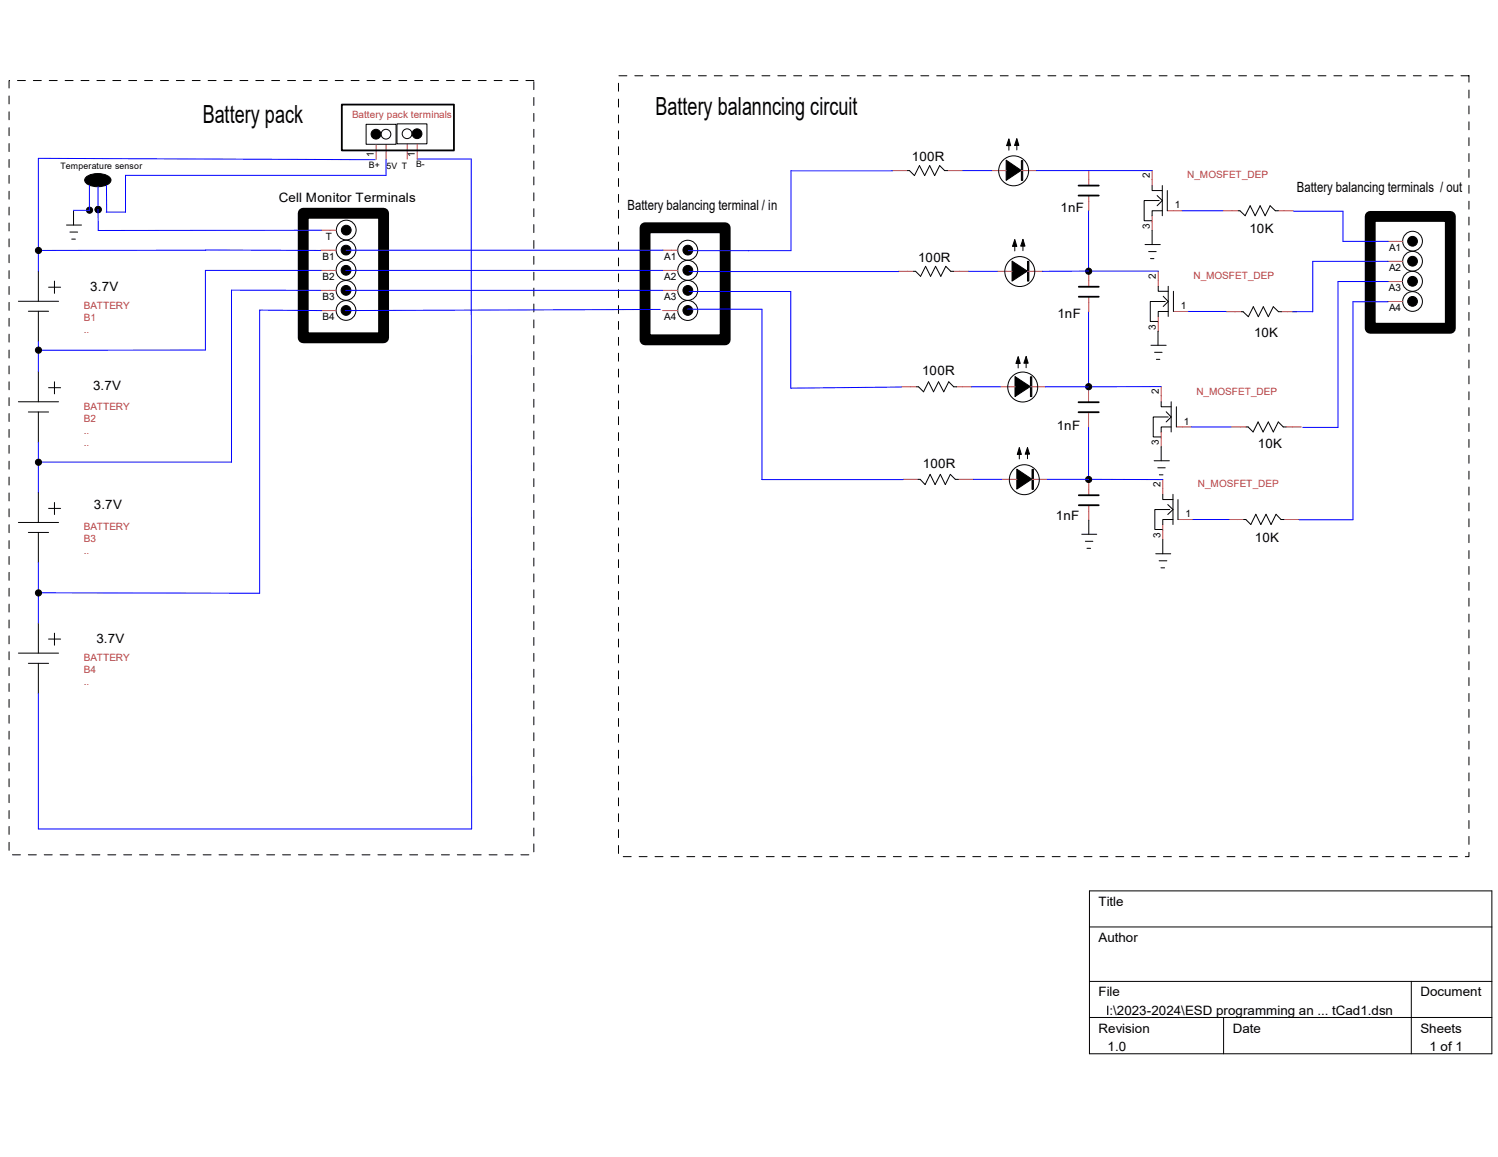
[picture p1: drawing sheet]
<svg xmlns="http://www.w3.org/2000/svg" width="279mm" height="216mm" viewBox="0 0 279 216" stroke-linecap="round" stroke-linejoin="round" font-family="sans-serif">
<g fill="none" stroke="#000" stroke-width=".19">
<path d="M13.7 39.4v2.6M68.3 23.2h5.6v3.7h-5.6zM74 23.1h5.6v3.7h-5.6zM169.2 31.8h.4l1 1 .9-1.9 1 1.9 .9-1.9 .9 1.9 1-1.9 .9 .9h.5M188.2 26.8v1.2M189.7 26.8v1.2M214.9 34.6v1h1.9M215.8 36.5l1 .9-1 1M216.2 37.4h-2.8v3.8h1.4M216.8 39.3h-1.9v1M216.8 34.6v5.7M217.7 35.6v3.7"/>
<path d="M230.9 39.3h.4l.9 1 1-1.9 .9 1.9 .9-1.9 1 1.9 .9-1.9 1 .9h.5M3.4 56.2h7.5M5.3 58.1h3.8M7.2 50.6v5.6M7.2 58.1v5.6M9.1 53.6h2.2M10.2 52.5v2.2M12.4 42h2.8M13 43.3h1.5M13.4 44.6h.7M170.4 50.6h.4l.9 1 .9-1.9 1 1.9 .9-1.9 1 1.9 .9-1.9 .9 .9h.6M189.3 45.6v1.2"/>
<path d="M190.8 45.6v1.2M213.6 45.6h2.8M214.2 46.9h1.4M214.6 48.3h.6M214.9 43v2.6M216 53.4v1h1.9M217 55.3l.9 1-.9 .9M217.3 56.3h-2.8v3.7h1.4M217.9 58.1h-1.9v1M217.9 53.4v5.7M218.9 54.4v3.7M231.5 58.2h.4l.9 .9 1-1.9 .9 1.9 .9-1.9 1 1.9 .9-1.9 1 1h.5"/>
<path d="M3.4 75h7.5M5.3 76.9h3.8M7.2 69.3v5.7M7.2 76.9v5.6M9.1 72.3h2.2M10.2 71.2v2.3M170.9 72.2h.4l1 .9 .9-1.9 .9 1.9 .9-1.9 1 1.9 1-1.9 .9 1h.5M189.9 67.5v1.2M191.4 67.4v1.2M214.7 64.4h2.8M215.3 65.7h1.4M215.7 67.1h.6"/>
<path d="M216 61.8v2.6M216.6 75v.9h1.8M217.5 76.8l.9 1-.9 .9M217.9 77.8h-2.8v3.7h1.4M218.4 79.7h-1.8v.9M218.4 75v5.6M219.4 75.9v3.8M232.4 79.7h.4l.9 .9 1-1.9 .9 1.9 1-1.9 .9 1.9 .9-1.9 1 1h.5M3.4 97.5h7.5M5.3 99.4h3.8M7.2 91.9v5.6M7.2 99.4v5.6"/>
<path d="M9.1 94.9h2.2M10.2 93.8v2.2M171.2 89.5h.4l1 .9 .9-1.9 .9 1.9 1-1.9 .9 1.9 .9-1.9 1 1h.5M190.1 84.5v1.1M191.6 84.5v1.1M201.8 99.7h2.8M203.1 97.1v2.6M215.3 86h2.8M215.9 87.3h1.4M216.2 88.6h.7M216.6 83.4v2.6M216.9 92.2v1h1.9"/>
<path d="M217.8 94.1l1 1-1 .9M218.2 95.1h-2.8v3.7h1.4M218.8 96.9h-1.9v1M218.8 92.2v5.7M219.7 93.2v3.7M232 96.9h.4l.9 1 .9-1.9 1 1.9 .9-1.9 1 1.9 .9-1.9 .9 .9h.6M7.2 116.2v5.7M9.1 119.3h2.2M10.2 118.2v2.2M202.4 101h1.4M202.7 102.3h.7M215.6 103.3h2.8"/>
<path d="M216.2 104.6h1.4M216.5 106h.7M216.9 100.7v2.6M3.4 121.9h7.5M5.3 123.8h3.8M7.2 123.8v5.6M203.2 166.2h75.1v30.4h-75.1zM203.2 173h75.1M203.2 183.1h75.1M203.2 189.9h75.1M228.2 189.9v6.7M263.2 183.1v13.5"/>
<circle cx="72" cy="25" r=".91"/>
<circle cx="75.9" cy="25" r=".91"/>
<circle cx="189.1" cy="31.9" r="2.79"/>
<circle cx="64.5" cy="50.4" r="1.84"/>
<circle cx="64.5" cy="54.2" r="1.84"/>
<circle cx="64.5" cy="46.7" r="1.84"/>
<circle cx="64.5" cy="57.9" r="1.84"/>
<circle cx="64.6" cy="42.9" r="1.84"/>
<circle cx="128.3" cy="54.2" r="1.86"/>
<circle cx="128.3" cy="50.4" r="1.86"/>
<circle cx="128.3" cy="57.9" r="1.86"/>
<circle cx="128.3" cy="46.7" r="1.86"/>
<circle cx="190.2" cy="50.7" r="2.79"/>
<circle cx="263.4" cy="52.5" r="1.86"/>
<circle cx="263.5" cy="48.7" r="1.84"/>
<circle cx="263.5" cy="56.3" r="1.84"/>
<circle cx="263.5" cy="45" r="1.84"/>
<circle cx="190.8" cy="72.2" r="2.79"/>
<circle cx="191" cy="89.5" r="2.79"/>
</g>
<g fill="none" stroke="#00f" stroke-width=".19">
<path d="M13.7 39.2h3M16.7 34.5v4.8M18.3 34.8v8.2h41.6M19.9 34.6v5M70 29.8l-62.8-.3v21.1M72 29.8v2.9h-48.6v6.9h-3.6M77.8 29.7h10.1l.1 125h-80.8v-25.3M166.5 31.9h-19v14.9h-19.1M179.6 31.8h5.3M193.3 31.8h21.6M203 39.4v11.2M220.5 39.3h7.6"/>
<path d="M241.3 39.4h9.2v5.6h8.4M7.2 46.7h52.6M59.8 54.2l-16.6-.1v32.1h-36M59.9 50.5h-21.6v14.8l-31.1 .1M60 58l-11.6-.1v52.8l-41.2-.1M64.5 50.5h59.1M64.5 54.2h59.1M64.6 46.7h59.1M123.1 57.7l-58.7 .3M128.2 57.7h13.9v31.8h26.3M128.5 50.7h39.1M128.5 54.4h19v18l20.6-.2"/>
<path d="M180.7 50.6h5.3M203 50.6h13.1M203 58.3v13.9M203 50.6h-8.6M221.7 58.1h7M258.9 48.8h-14v9.4h-3.8M258.9 52.5h-9.3v27.3h-6.6M258.9 56.3h-6.6v40.7h-10M7.2 63.7v5.6M181.2 72.2h5.4M195 72.2h8M203 79.8v9.7"/>
<path d="M216.6 72.1l-13.6 .1M222.2 79.7h7.4M7.2 82.5v9.4M181.6 89.5h5.3M195.3 89.5h7.7M203 89.5h13.9M222.5 96.9h6.7M7.2 105v11.2"/>
</g>
<g fill="none" stroke="#c04040" stroke-width=".19">
<path d="M70.1 27v2.8M72 27v2.8M75.9 26.9v2.8M77.8 26.9v2.8M166.5 31.8h2.7M176.7 31.8h2.9M184.9 31.8h2.8M190.5 31.8h2.8M203.1 31.8v2.8M203.1 36.5v2.8M214.9 31.8v2.8M217.7 39.3h2.8"/>
<path d="M228.1 39.3h2.8M238.4 39.3h2.8M59.9 46.7h2.8M59.9 50.5h2.8M59.9 54.2h2.8M59.9 58h2.8M59.9 43h2.8M123.6 46.7h2.8M123.6 50.5h2.8M123.6 54.2h2.8M123.6 58h2.8M167.6 50.6h2.8"/>
<path d="M177.9 50.6h2.8M186 50.6h2.8M191.6 50.6h2.8M203.1 50.7v2.8M203.1 55.4v2.8M214.9 40.3v2.8M216 50.6v2.8M216 59.1v2.8M218.9 58.1h2.8M228.7 58.2h2.8M239 58.2h2.8M258.8 45h2.8"/>
<path d="M258.8 48.8h2.8M258.8 52.5h2.8M258.8 56.3h2.8M168.1 72.2h2.8M178.4 72.2h2.9M186.6 72.2h2.8M192.2 72.2h2.8M203 72.2v2.9M203 76.9v2.8M216.6 72.2v2.8M219.4 79.7h2.8M229.6 79.7h2.8"/>
<path d="M239.9 79.7h2.8M168.4 89.5h2.8M178.7 89.5h2.9M186.9 89.5h2.8M192.5 89.5h2.8M203.1 89.6v2.8M203.1 94.3v2.8M216.6 80.6v2.8M216.9 89.5v2.7M216.9 97.9v2.8M219.7 96.9h2.8M229.2 96.9h2.8"/>
<path d="M239.5 96.9h2.8"/>
</g>
<g fill="#000" stroke="#000" stroke-width=".19">
<path d="M190.5 30h.3v3.7h-.3z" fill-rule="evenodd"/>
<circle cx="64.5" cy="50.4" r=".91"/>
<circle cx="64.5" cy="54.2" r=".91"/>
<circle cx="64.5" cy="57.9" r=".91"/>
<circle cx="64.5" cy="46.7" r=".91"/>
<circle cx="128.3" cy="50.4" r=".91"/>
<circle cx="128.3" cy="54.2" r=".91"/>
<circle cx="128.3" cy="57.9" r=".91"/>
<circle cx="128.3" cy="46.7" r=".91"/>
</g>
<path d="M56.6 39.8h14.9v23.2h-14.9zM120.3 42.5h15v20.9h-15zM255.6 40.4h14.9v20.9h-14.9z" fill="none" stroke="#000" stroke-width="2"/>
<path d="M1.7 15h97.9v144.5h-97.9zM115.4 14.1h158.6v145.8h-158.6z" fill="none" stroke="#000" stroke-width=".19" stroke-dasharray="1.5 1.5"/>
<path d="M63.8 19.5h20.9v8.6h-20.9zM201.2 34.6h3.7M201.2 36.5h3.7M201.2 53.5h3.7M201.2 55.4h3.7M201.2 75.1h3.7M201.2 76.9h3.7M201.2 92.4h3.7M201.2 94.3h3.7" fill="none" stroke="#000" stroke-width=".34"/>
<g fill="#000" stroke="#000" stroke-width=".19">
<path d="M16.1 33a3.7 3.7 0 0 1 4.5 .3 .89 .89 0 0 1-.6 1.2 3.7 3.7 0 0 1-4.1-.6l-.1-.3zM188.2 25.9l.3 1.3h-.8zM189.7 25.9l.3 1.2h-.8zM187.7 29.9l2.8 1.9-2.8 1.9zM189.3 44.7l.4 1.3h-.9zM190.8 44.7l.4 1.2h-.8zM188.8 48.7l2.8 1.9-2.8 1.9zM191.6 48.8h.3v3.7h-.3zM189.9 66.5l.4 1.3h-.8zM191.4 66.5l.4 1.3h-.8zM189.3 70.3l2.9 1.8-2.9 1.9zM192.2 70.3h.2v3.7h-.2z"/>
<path d="M190.1 83.5l.4 1.3h-.8zM191.6 83.5l.4 1.3h-.8zM189.7 87.5l2.7 1.9-2.7 1.9zM192.5 87.6h.2v3.7h-.2z"/>
<circle cx="16.7" cy="39.2" r=".57"/>
<circle cx="18.3" cy="39.1" r=".57"/>
<circle cx="70.1" cy="25" r=".91"/>
<circle cx="77.8" cy="25" r=".91"/>
<circle cx="7.2" cy="46.7" r=".57"/>
<circle cx="64.6" cy="42.9" r=".91"/>
<circle cx="203.1" cy="50.6" r=".57"/>
<circle cx="263.5" cy="56.2" r=".91"/>
<circle cx="263.5" cy="45" r=".91"/>
<circle cx="263.5" cy="48.7" r=".91"/>
<circle cx="263.5" cy="52.5" r=".91"/>
<circle cx="7.2" cy="65.3" r=".57"/>
<circle cx="203.1" cy="72.2" r=".57"/>
<circle cx="7.2" cy="86.3" r=".57"/>
<circle cx="203.1" cy="89.5" r=".57"/>
<circle cx="7.2" cy="110.6" r=".57"/>
</g>
<g font-size="4.7">
<text x="37.8" y="23">Battery pack</text>
<text x="122.3" y="21.5">Battery balanncing circuit</text>
</g>
<g font-size="2.6">
<text x="241.9" y="35.9">Battery balancing terminals / out</text>
<text x="117.1" y="39.2">Battery balancing terminal / in</text>
</g>
<g font-size="2.4">
<text x="170.1" y="30">100R</text>
<text x="52" y="37.6">Cell Monitor Terminals</text>
<text x="197.8" y="39.5">1nF</text>
<text x="233" y="43.6">10K</text>
<text x="171.2" y="48.9">100R</text>
<text x="16.8" y="54.2">3.7V</text>
<text x="197.2" y="59.3">1nF</text>
<text x="233.9" y="62.9">10K</text>
<text x="172" y="69.9">100R</text>
<text x="17.4" y="72.8">3.7V</text>
<text x="197.1" y="80.2">1nF</text>
<text x="234.6" y="83.7">10K</text>
<text x="172.1" y="87.4">100R</text>
<text x="17.5" y="95">3.7V</text>
<text x="196.9" y="96.9">1nF</text>
<text x="234.1" y="101.1">10K</text>
<text x="18" y="120">3.7V</text>
<text x="204.9" y="169.1">Title</text>
<text x="204.9" y="175.8">Author</text>
<text x="204.9" y="185.9">File</text>
<text x="264.9" y="185.9">Document</text>
<text x="205.1" y="189.3">H:\2023-2024\ESD programming an ... tCad1.dsn</text>
<text x="204.9" y="192.7">Revision</text>
<text x="206.6" y="196.1">1.0</text>
<text x="229.9" y="192.7">Date</text>
<text x="264.9" y="192.7">Sheets</text>
<text x="266.6" y="196.1">1 of 1</text>
</g>
<g font-size="1.9" fill="#c04040">
<text x="65.7" y="22.1">Battery pack terminals</text>
<text x="221.4" y="33.3">N_MOSFET_DEP</text>
<text x="222.6" y="52.1">N_MOSFET_DEP</text>
<text x="15.6" y="59.9">B1</text>
<text x="15.6" y="57.7">BATTERY</text>
<text x="15.6" y="62.2">..</text>
<text x="15.6" y="76.5">BATTERY</text>
<text x="223.1" y="73.6">N_MOSFET_DEP</text>
<text x="15.6" y="78.7">B2</text>
<text x="15.6" y="80.9">..</text>
<text x="15.6" y="83.2">..</text>
<text x="223.4" y="90.9">N_MOSFET_DEP</text>
<text x="15.6" y="101.2">B3</text>
<text x="15.6" y="98.9">BATTERY</text>
<text x="15.6" y="103.5">..</text>
<text x="15.6" y="125.6">B4</text>
<text x="15.6" y="123.4">BATTERY</text>
<text x="15.6" y="127.8">..</text>
</g>
<g font-size="1.9">
<text x="69.7" y="29.4" transform="rotate(-90 69.7 29.4)">1</text>
<text x="77.4" y="29.3" transform="rotate(-90 77.4 29.3)">1</text>
<text x="214.5" y="33.2" transform="rotate(-90 214.5 33.2)">2</text>
<text x="219.1" y="38.9">1</text>
<text x="60.7" y="44.7">T</text>
<text x="214.5" y="42.7" transform="rotate(-90 214.5 42.7)">3</text>
<text x="259.1" y="46.8">A1</text>
<text x="60.2" y="48.5">B1</text>
<text x="60.2" y="52.2">B2</text>
<text x="123.9" y="48.5">A1</text>
<text x="123.9" y="52.2">A2</text>
<text x="215.6" y="52" transform="rotate(-90 215.6 52)">2</text>
<text x="259.1" y="50.5">A2</text>
<text x="60.2" y="56">B3</text>
<text x="60.2" y="59.7">B4</text>
<text x="123.9" y="56">A3</text>
<text x="123.9" y="59.7">A4</text>
<text x="220.3" y="57.7">1</text>
<text x="259" y="54.3">A3</text>
<text x="259.1" y="58.1">A4</text>
<text x="215.6" y="61.5" transform="rotate(-90 215.6 61.5)">3</text>
<text x="216.2" y="73.6" transform="rotate(-90 216.2 73.6)">2</text>
<text x="216.2" y="83.1" transform="rotate(-90 216.2 83.1)">3</text>
<text x="220.8" y="79.2">1</text>
<text x="216.4" y="90.9" transform="rotate(-90 216.4 90.9)">2</text>
<text x="216.4" y="100.3" transform="rotate(-90 216.4 100.3)">3</text>
<text x="221.1" y="96.5">1</text>
</g>
<g font-size="1.7">
<text x="11.3" y="31.6">Temperature sensor</text>
<text x="68.8" y="31.4">B+</text>
<text x="72.1" y="31.5">5V T</text>
<text x="77.6" y="31.2">B-</text>
</g>
</svg>
